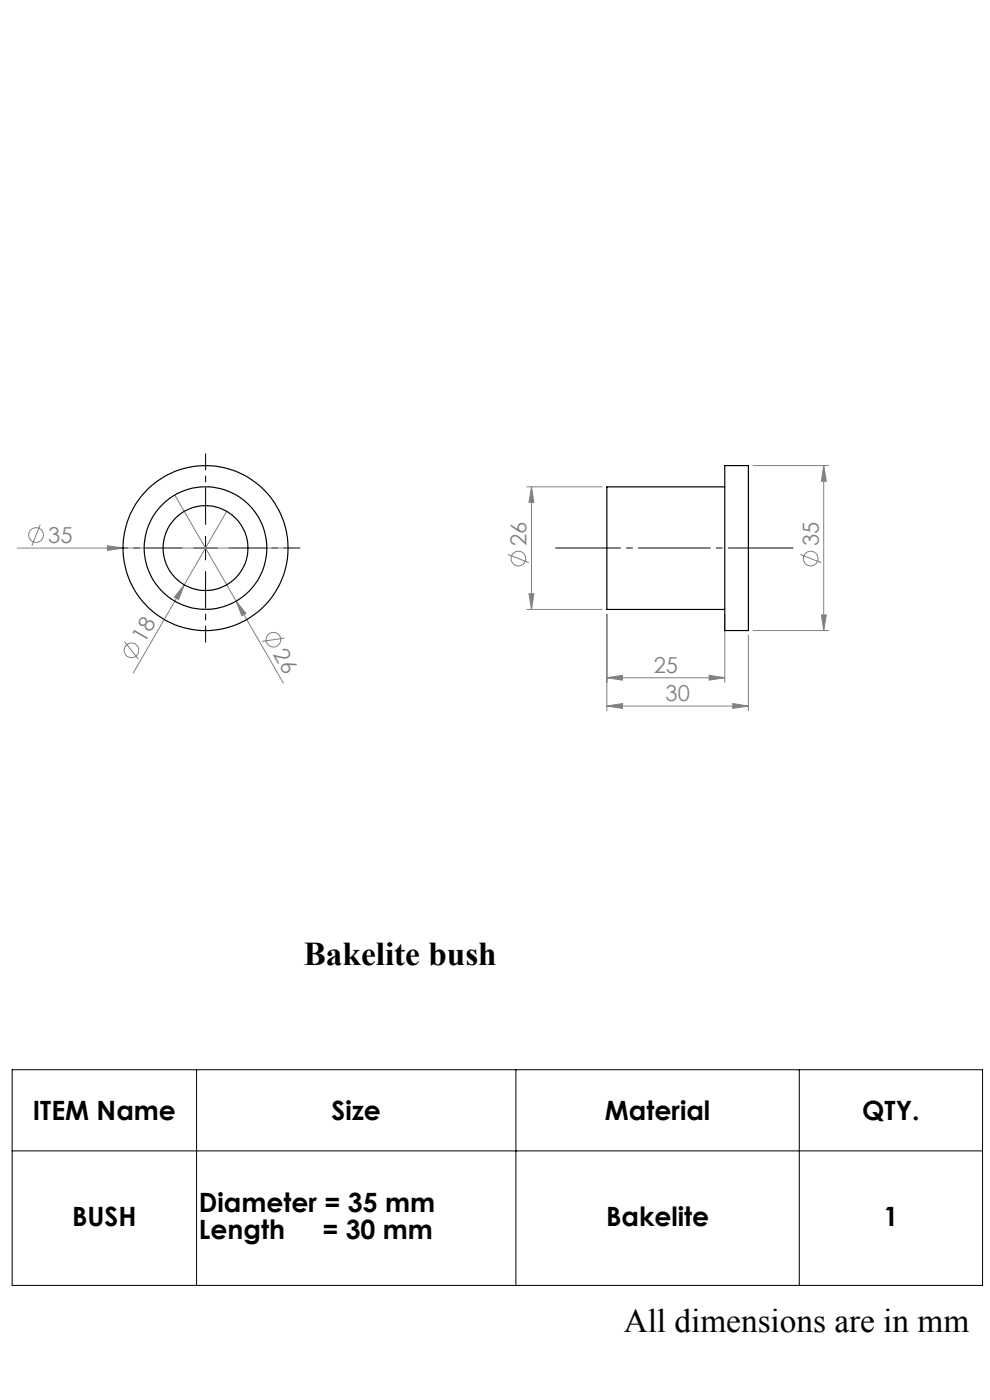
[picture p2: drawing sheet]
<svg xmlns="http://www.w3.org/2000/svg" width="210mm" height="297mm" viewBox="0 0 210 297" stroke-linecap="round" stroke-linejoin="round" font-family="sans-serif">
<g fill="none" stroke="#808080" stroke-width=".21">
<path d="M159.7 98.8h16.1M174.7 98.8l.6 3.3h-1.1zM174.7 98.8v35M3.6 116.3h57.5M8.5 111.3l-1.7 4.4M22.8 115.8l3.3 .5-3.3 .5zM37.1 105l13 22.5M48.1 108.5l-9 15.6M107.7 117.6l4.5 1.8M111.7 103.3h16M112.7 103.3l.5 3.3h-1zM112.7 103.3v26"/>
<path d="M169.8 117.6l4.4 1.8M26.4 136.1l3 3.7M39.1 124.1l-1.2 3.1-.9-.5zM39.1 124.1l-10.8 18.7M50.1 127.5l2.1 2.6-.9 .5zM50.1 127.5l10 17.4M60.4 135.4l-4.8 .7M111.7 129.3h16M112.2 126h1l-.5 3.3zM128.7 130.3v20.5M153.7 130.3v14.5M158.7 134.8v16"/>
<path d="M159.7 133.8h16.1M174.2 130.5h1.1l-.6 3.3zM128.7 143.8l3.3-.5v1zM128.7 149.8l3.3-.5v1zM128.7 143.8h25M128.7 149.8h30M150.4 143.3l3.3 .5-3.3 .5zM155.4 149.3l3.3 .5-3.3 .5z"/>
<circle cx="7.7" cy="113.5" r="1.55"/>
<circle cx="110" cy="118.5" r="1.55"/>
<circle cx="172" cy="118.5" r="1.55"/>
<circle cx="27.9" cy="138" r="1.56"/>
<circle cx="58" cy="135.7" r="1.55"/>
</g>
<path d="M41.1 116.3h5M43.6 113.8v5M2.6 226.9h205.8v45.8h-205.8zM41.7 226.9v45.8M109.4 226.9v45.8M169.5 226.9v45.8M2.6 244.2h205.8" fill="none" stroke="#000" stroke-width=".21"/>
<path d="M38.6 116.3h-15M43.6 111.3v-15M48.6 116.3h15M43.6 121.3v15" fill="none" stroke="#000" stroke-width=".21" stroke-dasharray="15.2 1.3 1.3 1.3" stroke-dashoffset="7.5"/>
<path d="M117.9 116.3h50.3" fill="none" stroke="#000" stroke-width=".21" stroke-dasharray="15.2 1.3 1.3 1.3" stroke-dashoffset="1.5"/>
<g fill="#808080">
<path d="M22.8 115.8l3.3 .5-3.3 .5z"/>
<path d="M39.1 124.1l-1.2 3.1-.9-.5z"/>
<path d="M50.1 127.5l2.1 2.6-.9 .5z"/>
<path d="M128.7 143.8l3.3-.5v1zM150.4 143.3l3.3 .5-3.3 .5zM128.7 149.8l3.3-.5v1zM155.4 149.3l3.3 .5-3.3 .5z"/>
<path d="M174.7 98.8l.6 3.3h-1.1zM174.2 130.5h1.1l-.6 3.3zM112.7 103.3l.5 3.3h-1zM112.2 126h1l-.5 3.3z"/>
</g>
<g fill="none" stroke="#000" stroke-width=".25">
<path d="M153.7 98.8h5v35h-5zM153.7 103.3h-25v26h25"/>
<circle cx="43.6" cy="116.3" r="13"/>
<circle cx="43.6" cy="116.3" r="9"/>
<circle cx="43.6" cy="116.3" r="17.5"/>
</g>
<g font-size="7.1">
<text x="64.4" y="204.8">Bakelite bush</text>
<text x="132.3" y="282.6">All dimensions are in mm</text>
</g>
<g font-size="5.6">
<text x="7" y="237.7">ITEM Name</text>
<text x="70.3" y="237.7">Size</text>
<text x="128.3" y="237.7">Material</text>
<text x="182.9" y="237.7">QTY.</text>
<text x="42.2" y="257.2">Diameter = 35 mm</text>
<text x="15.3" y="260">BUSH</text>
<text x="42.2" y="262.8">Length</text>
<text x="68.4" y="262.8">= 30 mm</text>
<text x="128.5" y="260">Bakelite</text>
<text x="187.4" y="260">1</text>
</g>
<g font-size="4.7" fill="#808080">
<text x="10.2" y="115.2">35</text>
<text x="111.7" y="115.9" transform="rotate(-90 111.7 115.9)">26</text>
<text x="173.7" y="115.9" transform="rotate(-90 173.7 115.9)">35</text>
<text x="30.7" y="136.6" transform="rotate(-60 30.7 136.6)">18</text>
<text x="57.8" y="138.8" transform="rotate(60 57.8 138.8)">26</text>
<text x="138.7" y="142.7">25</text>
<text x="141.2" y="148.7">30</text>
</g>
</svg>
